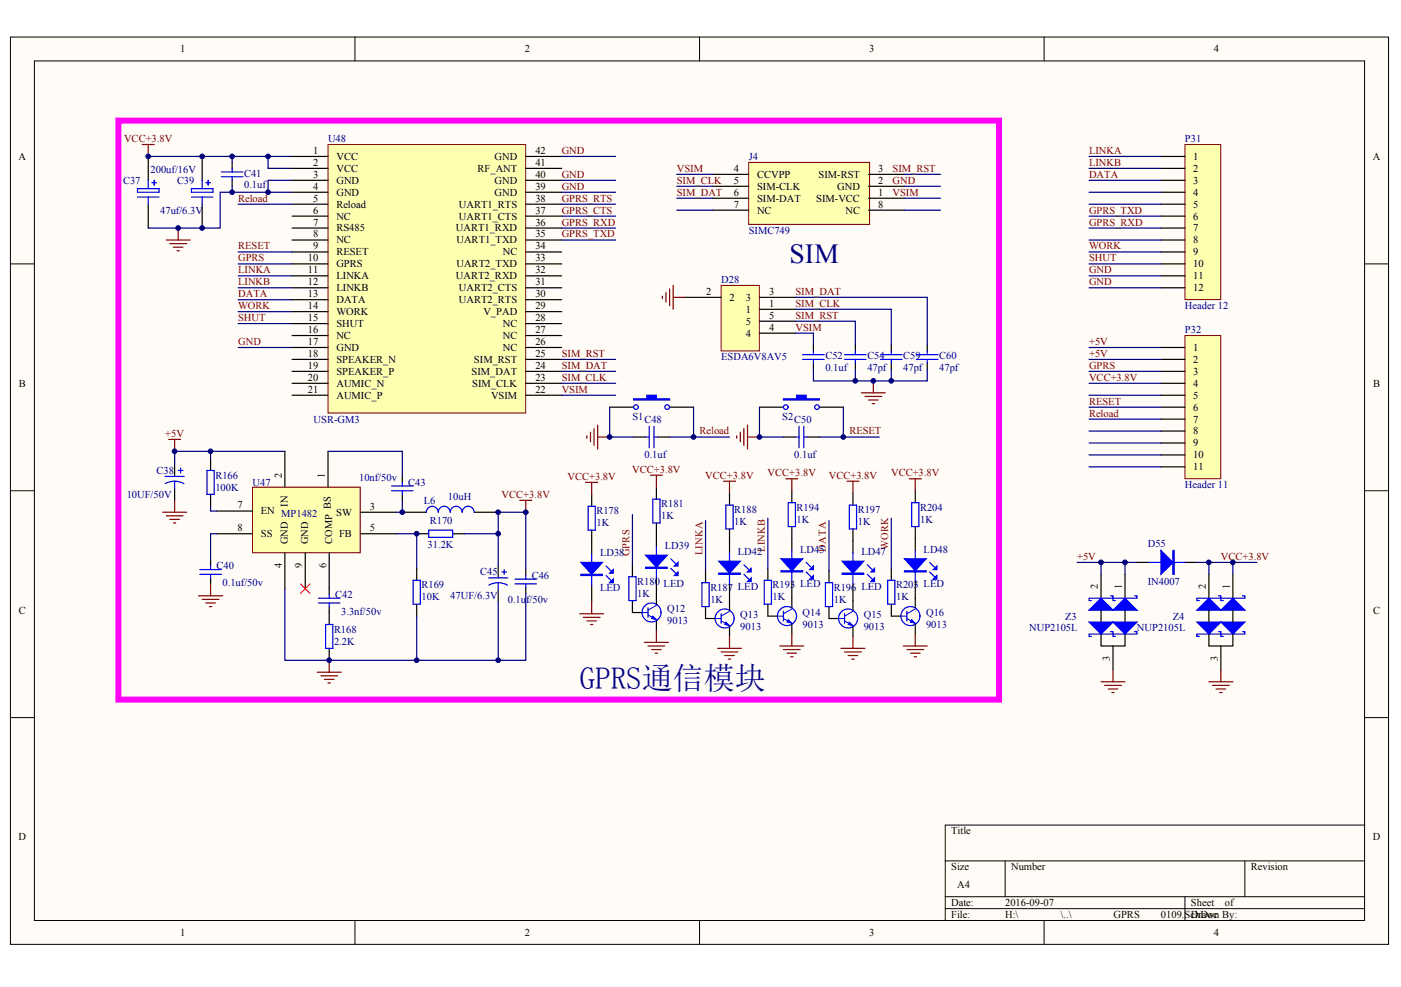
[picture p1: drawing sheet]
# Altium schematic sheet 如意硬件GPRS模块0831.SchDoc
size A4

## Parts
C37  200uf/16V  [1206D-S]
C38  value 10UF/50V  [1206D-S]  (hidden comment: Cap Pol1)
C39  47uf/6.3V  [1206D-S]
C40  0.1uf/50v  [0603C-1]
C41  0.1uf  [0603C-1]
C42  3.3nf/50v  [0603C-1]
C43  10nf/50v  [1206D-S]
C45  value 47UF/6.3V  [1206D-S]  (hidden comment: Cap Pol1)
C46  0.1uf/50v  [0603C-1]
C48  0.1uf  [0603C-1]
C50  0.1uf  [0603C-1]
C52  0.1uf  [0603C-1]
C54  47pf  [0603C-1]
C59  47pf  [0603C-1]
C60  47pf  [0603C-1]
D28  ESDA6V8AV5  [SOT-553]
D55  IN4007  [DIODETP-5]
J4  SIMC749  [SIMPUSH]
L6  10uH  [NR8030]
LD38  LED  [LED_Z1]
LD39  LED  [LED_Z1]
LD42  LED  [LED_Z1]
LD45  LED  [LED_Z1]
LD47  LED  [LED_Z1]
LD48  LED  [LED_Z1]
P31  Header 12  [HDR1X12]
P32  Header 11  [HDR1X11]
Q12  9013  [SOT23-BCE]
Q13  9013  [SOT23-BCE]
Q14  9013  [SOT23-BCE]
Q15  9013  [SOT23-BCE]
Q16  9013  [SOT23-BCE]
R166  100K  [0603R-1]
R168  2.2K  [0603R-1]
R169  10K  [0603R-1]
R170  31.2K  [0603R-1]
R178  1K  [0603R-1]
R180  1K  [0603R-1]
R181  1K  [0603R-1]
R187  1K  [0603R-1]
R188  1K  [0603R-1]
R193  1K  [0603R-1]
R194  1K  [0603R-1]
R196  1K  [0603R-1]
R197  1K  [0603R-1]
R203  1K  [0603R-1]
R204  1K  [0603R-1]
S1  SW-PB  [SW_PB4_A1]  (value not drawn)
S2  SW-PB  [SW_PB4_A1]  (value not drawn)
U47  MP1482  [SO-8]  (value not drawn)
U48  USR-GM3  [USR-GM3]
Z3  NUP2105L  [SOT-23]
Z4  NUP2105L  [SOT-23]

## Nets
+5V: C38.1 D55.1(A) P32.1 P32.2 R166.1 U47.2(IN) Z3.1 Z3.2
GND: C37.2 C38.2 C39.2 C40.2 C41.2 C45.2 C46.2 C48.2 C50.2 C52.2 C54.2 C59.2 C60.2 D28.2 LD38.2 P31.11 P31.12 Q12.E Q13.E Q14.E Q15.E Q16.E R168.2 R169.2 S1.1 S2.1 U47.4(GND) U48.3(GND) U48.4(GND) U48.17(GND) U48.39(GND) U48.40(GND) U48.42(GND) Z3.3 Z4.3
VCC+3.8V: C37.1 C39.1 C41.1 C45.1 C46.1 D55.2(K) L6.2 P32.4 R170.2 R178.1 R181.1 R188.1 R194.1 R197.1 R204.1 U48.1(VCC) U48.2(VCC) Z4.1 Z4.2
DATA: P31.3 R196.1 U48.13(DATA)
GPRS: P32.3 R180.1 U48.10(GPRS)
GPRS_CTS: U48.37(UART1_CTS)
GPRS_RTS: U48.38(UART1_RTS)
GPRS_RXD: P31.7 U48.36(UART1_RXD)
GPRS_TXD: P31.6 U48.35(UART1_TXD)
LINKA: P31.1 R187.1 U48.11(LINKA)
LINKB: P31.2 R193.1 U48.12(LINKB)
Reload: C48.1 P32.7 S1.2 U48.5(Reload)
RESET: C50.1 P32.6 S2.2 U48.9(RESET)
SHUT: P31.10 U48.15(SHUT)
SIM_CLK: C59.1 D28.1 J4.5(SIM-CLK) U48.23(SIM_CLK)
SIM_DAT: C60.1 D28.3 J4.6(SIM-DAT) U48.24(SIM_DAT)
SIM_RST: C54.1 D28.5 U48.25(SIM_RST)
VSIM: C52.1 D28.4 J4.4(CCVPP) U48.22(VSIM)
WORK: P31.9 R203.1 U48.14(WORK)
NetC40_1: C40.1 U47.8(SS)
NetC42_1: C42.1 U47.6(COMP)
NetC42_2: C42.2 R168.1
NetC43_1: C43.1 U47.1(BS)
NetC43_2: C43.2 L6.1 U47.3(SW)
NetLD38_1: LD38.1 R178.2
NetLD39_1: LD39.1 R181.2
NetLD39_2: LD39.2 Q12.C
NetLD42_1: LD42.1 R188.2
NetLD42_2: LD42.2 Q13.C
NetLD45_1: LD45.1 R194.2
NetLD45_2: LD45.2 Q14.C
NetLD47_1: LD47.1 R197.2
NetLD47_2: LD47.2 Q15.C
NetLD48_1: LD48.1 R204.2
NetLD48_2: LD48.2 Q16.C
NetQ12_B: Q12.B R180.2
NetQ13_B: Q13.B R187.2
NetQ14_B: Q14.B R193.2
NetQ15_B: Q15.B R196.2
NetQ16_B: Q16.B R203.2
NetR166_2: R166.2 U47.7(EN)
NetR169_1: R169.1 R170.1 U47.5(FB)

Not connected (* = marked no-connect by the designer): J4 1(SIM-VCC) 2(GND) 3(SIM-RST) 7(NC) 8(NC); P31 4 5 8; P32 5 8 9 10 11; U47 9(GND)*; U48 6(NC) 7(RS485) 8(NC) 16(NC) 18(SPEAKER_N) 19(SPEAKER_P) 20(AUMIC_N) 21(AUMIC_P) 26(NC) 27(NC) 28(NC) 29(V_PAD) 30(UART2_RTS) 31(UART2_CTS) 32(UART2_RXD) 33(UART2_TXD) 34(NC) 41(RF_ANT)

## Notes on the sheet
- SIM卡座
- GPRS通信模块
- Labels drawn without touching a wire or pin: GND, SIM_RST, VSIM
